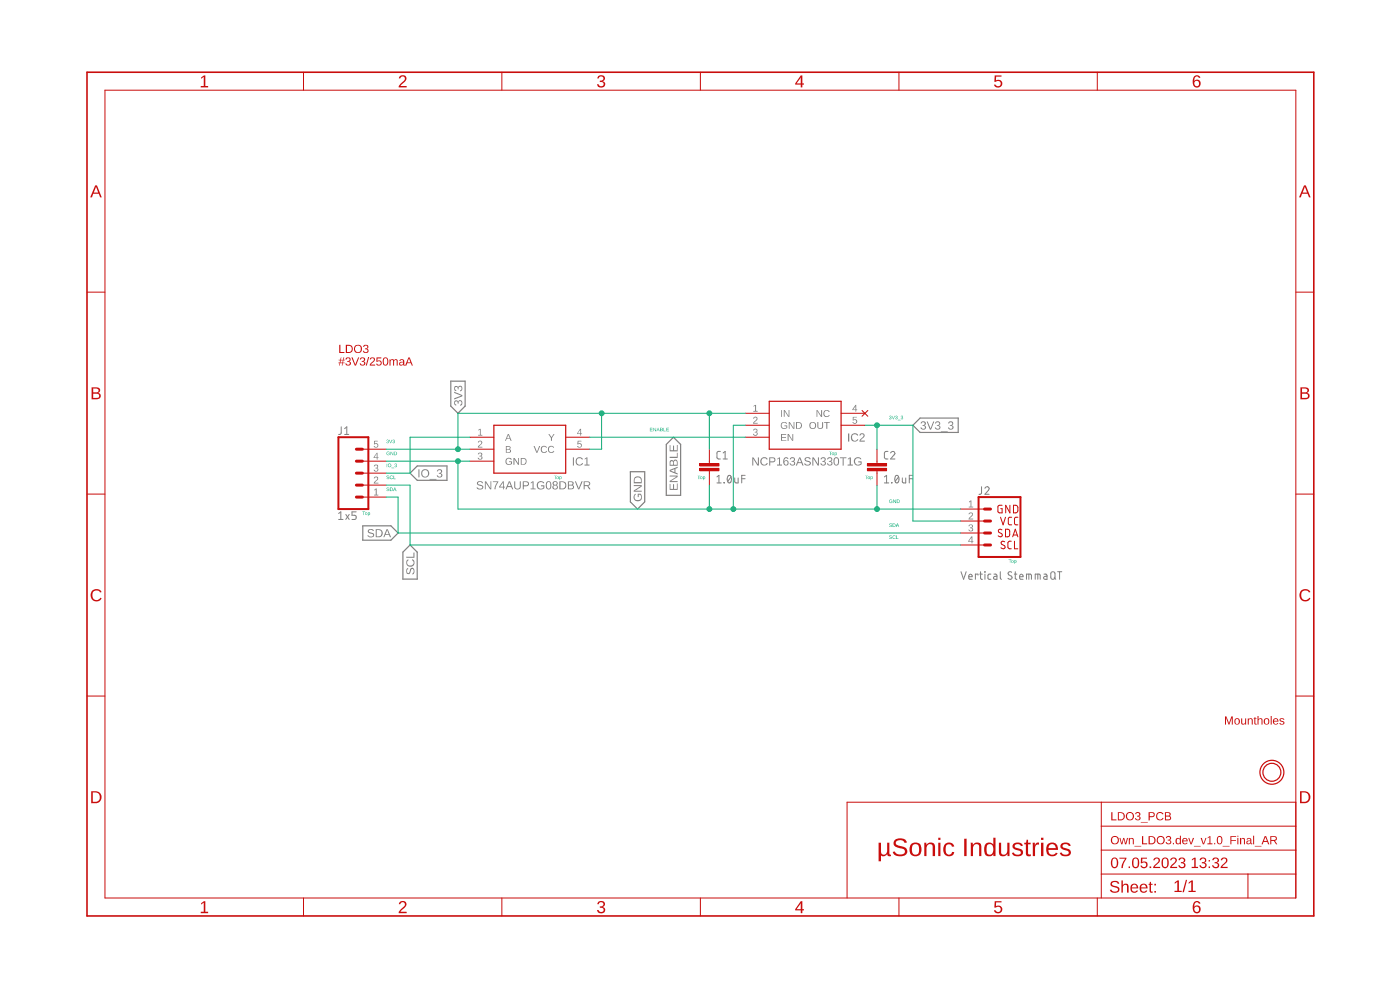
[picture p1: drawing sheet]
<?xml version="1.0" encoding="utf-8"?>
<!DOCTYPE eagle SYSTEM "eagle.dtd">
<!--
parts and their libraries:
microbuilder: This work is placed in the public domain, and may be freely used for commercial and non-commercial work with the following conditions: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
SparkFun-Connectors2: Licensing: Creative Commons ShareAlike 4.0 International - https://creativecommons.org/licenses/by-sa/4.0
-->
<eagle version="9.6.2">
<drawing>
<settings>
<setting alwaysvectorfont="no"/>
<setting verticaltext="up"/>
</settings>
<grid distance="0.1" unitdist="inch" unit="inch" style="lines" multiple="1" display="no" altdistance="0.01" altunitdist="inch" altunit="inch"/>
<schematic xreflabel="%F%N/%S.%C%R" xrefpart="/%S.%C%R">
<libraries>
<library name="microbuilder">
<symbols>
<symbol name="MOUNTINGHOLE">
<circle x="0" y="0" radius="2.54" width="0.254" layer="94"/>
<circle x="0" y="0" radius="1.905" width="0.254" layer="94"/>
</symbol>
</symbols>
<devicesets>
<deviceset name="MOUNTINGHOLE">
<gates>
<gate name="G$1" symbol="MOUNTINGHOLE" x="0" y="0"/>
</gates>
<devices>
<device name="3.0" package="MOUNTINGHOLE_3.0_PLATED">
<technologies>
<technology name="">
<attribute name="BOM" value="EXCLUDE" constant="no"/>
</technology>
</technologies>
</device>
<device name="1.0" package="MOUNTINGHOLE_1.0_PLATED">
<technologies>
<technology name="">
<attribute name="BOM" value="EXCLUDE" constant="no"/>
</technology>
</technologies>
</device>
<device name="2.0" package="MOUNTINGHOLE_2.0_PLATED">
<technologies>
<technology name="">
<attribute name="BOM" value="EXCLUDE" constant="no"/>
</technology>
</technologies>
</device>
<device name="3.0THIN" package="MOUNTINGHOLE_3.0_PLATEDTHIN">
<technologies>
<technology name="">
<attribute name="BOM" value="EXCLUDE" constant="no"/>
</technology>
</technologies>
</device>
<device name="2.5" package="MOUNTINGHOLE_2.5_PLATED">
<technologies>
<technology name="">
<attribute name="BOM" value="EXCLUDE" constant="no"/>
</technology>
</technologies>
</device>
<device name="2.5_THICK" package="MOUNTINGHOLE_2.5_PLATED_THICK">
<technologies>
<technology name="">
<attribute name="BOM" value="EXCLUDE" constant="no"/>
</technology>
</technologies>
</device>
<device name="" package="MOUNTINGHOLE_3.0_PLATED_VIAS">
<technologies>
<technology name="">
<attribute name="BOM" value="EXCLUDE" constant="no"/>
</technology>
</technologies>
</device>
<device name="3.0SQUARE" package="MOUNTINGHOLE_3.0_PLATED_SQUAREVIAS">
<technologies>
<technology name="">
<attribute name="BOM" value="EXCLUDE" constant="no"/>
</technology>
</technologies>
</device>
<device name="2.5_NPH" package="MOUNTINGHOLE_2.5_NPH">
<technologies>
<technology name=""/>
</technologies>
</device>
<device name="3.0_NPH" package="MOUNTINGHOLE_3.0_NPH">
<technologies>
<technology name=""/>
</technologies>
</device>
</devices>
</deviceset>
</devicesets>
</library>
<library name="frames">
<symbols>
<symbol name="A4L-LOC">
<wire x1="256.54" y1="3.81" x2="256.54" y2="8.89" width="0.1016" layer="94"/>
<wire x1="256.54" y1="8.89" x2="256.54" y2="13.97" width="0.1016" layer="94"/>
<wire x1="256.54" y1="13.97" x2="256.54" y2="19.05" width="0.1016" layer="94"/>
<wire x1="256.54" y1="19.05" x2="256.54" y2="24.13" width="0.1016" layer="94"/>
<wire x1="161.29" y1="3.81" x2="161.29" y2="24.13" width="0.1016" layer="94"/>
<wire x1="161.29" y1="24.13" x2="215.265" y2="24.13" width="0.1016" layer="94"/>
<wire x1="215.265" y1="24.13" x2="256.54" y2="24.13" width="0.1016" layer="94"/>
<wire x1="246.38" y1="3.81" x2="246.38" y2="8.89" width="0.1016" layer="94"/>
<wire x1="246.38" y1="8.89" x2="256.54" y2="8.89" width="0.1016" layer="94"/>
<wire x1="246.38" y1="8.89" x2="215.265" y2="8.89" width="0.1016" layer="94"/>
<wire x1="215.265" y1="8.89" x2="215.265" y2="3.81" width="0.1016" layer="94"/>
<wire x1="215.265" y1="8.89" x2="215.265" y2="13.97" width="0.1016" layer="94"/>
<wire x1="215.265" y1="13.97" x2="256.54" y2="13.97" width="0.1016" layer="94"/>
<wire x1="215.265" y1="13.97" x2="215.265" y2="19.05" width="0.1016" layer="94"/>
<wire x1="215.265" y1="19.05" x2="256.54" y2="19.05" width="0.1016" layer="94"/>
<wire x1="215.265" y1="19.05" x2="215.265" y2="24.13" width="0.1016" layer="94"/>
<text x="217.17" y="15.24" size="2.54" layer="94">&gt;DRAWING_NAME</text>
<text x="217.17" y="10.16" size="2.286" layer="94">&gt;LAST_DATE_TIME</text>
<text x="230.505" y="5.08" size="2.54" layer="94">&gt;SHEET</text>
<text x="216.916" y="4.953" size="2.54" layer="94">Sheet:</text>
<frame x1="0" y1="0" x2="260.35" y2="179.07" columns="6" rows="4" layer="94"/>
</symbol>
</symbols>
<devicesets>
<deviceset name="A4L-LOC" prefix="FRAME" uservalue="yes">
<gates>
<gate name="G$1" symbol="A4L-LOC" x="0" y="0"/>
</gates>
<devices>
<device name="">
<technologies>
<technology name=""/>
</technologies>
</device>
</devices>
</deviceset>
</devicesets>
</library>
<library name="SparkFun-Connectors2">
<symbols>
<symbol name="I2C_STANDARD">
<wire x1="3.81" y1="-5.08" x2="-5.08" y2="-5.08" width="0.4064" layer="94"/>
<wire x1="1.27" y1="2.54" x2="2.54" y2="2.54" width="0.6096" layer="94"/>
<wire x1="1.27" y1="0" x2="2.54" y2="0" width="0.6096" layer="94"/>
<wire x1="1.27" y1="-2.54" x2="2.54" y2="-2.54" width="0.6096" layer="94"/>
<wire x1="-5.08" y1="7.62" x2="-5.08" y2="-5.08" width="0.4064" layer="94"/>
<wire x1="3.81" y1="-5.08" x2="3.81" y2="7.62" width="0.4064" layer="94"/>
<wire x1="-5.08" y1="7.62" x2="3.81" y2="7.62" width="0.4064" layer="94"/>
<wire x1="1.27" y1="5.08" x2="2.54" y2="5.08" width="0.6096" layer="94"/>
<text x="-5.08" y="-5.334" size="1.778" layer="96" font="vector" align="top-left">&gt;VALUE</text>
<text x="-5.08" y="7.874" size="1.778" layer="95" font="vector">&gt;NAME</text>
<pin name="1" x="7.62" y="-2.54" visible="pad" length="middle" direction="pwr" swaplevel="1" rot="R180"/>
<pin name="2" x="7.62" y="0" visible="pad" length="middle" direction="pwr" swaplevel="1" rot="R180"/>
<pin name="3" x="7.62" y="2.54" visible="pad" length="middle" direction="pas" swaplevel="1" rot="R180"/>
<pin name="4" x="7.62" y="5.08" visible="pad" length="middle" direction="pas" swaplevel="1" rot="R180"/>
<text x="-4.572" y="2.54" size="1.778" layer="94" font="vector" align="center-left">SDA</text>
<text x="-4.572" y="0" size="1.778" layer="94" font="vector" align="center-left">VCC</text>
<text x="-4.572" y="-2.54" size="1.778" layer="94" font="vector" align="center-left">GND</text>
<text x="-4.572" y="5.08" size="1.778" layer="94" font="vector" align="center-left">SCL</text>
</symbol>
<symbol name="CONN_05">
<wire x1="3.81" y1="-7.62" x2="-2.54" y2="-7.62" width="0.4064" layer="94"/>
<wire x1="1.27" y1="0" x2="2.54" y2="0" width="0.6096" layer="94"/>
<wire x1="1.27" y1="-2.54" x2="2.54" y2="-2.54" width="0.6096" layer="94"/>
<wire x1="1.27" y1="-5.08" x2="2.54" y2="-5.08" width="0.6096" layer="94"/>
<wire x1="-2.54" y1="7.62" x2="-2.54" y2="-7.62" width="0.4064" layer="94"/>
<wire x1="3.81" y1="-7.62" x2="3.81" y2="7.62" width="0.4064" layer="94"/>
<wire x1="-2.54" y1="7.62" x2="3.81" y2="7.62" width="0.4064" layer="94"/>
<wire x1="1.27" y1="5.08" x2="2.54" y2="5.08" width="0.6096" layer="94"/>
<wire x1="1.27" y1="2.54" x2="2.54" y2="2.54" width="0.6096" layer="94"/>
<text x="-2.54" y="-9.906" size="1.778" layer="96" font="vector">&gt;VALUE</text>
<text x="-2.54" y="8.128" size="1.778" layer="95" font="vector">&gt;NAME</text>
<pin name="1" x="7.62" y="-5.08" visible="pad" length="middle" direction="pas" swaplevel="1" rot="R180"/>
<pin name="2" x="7.62" y="-2.54" visible="pad" length="middle" direction="pas" swaplevel="1" rot="R180"/>
<pin name="3" x="7.62" y="0" visible="pad" length="middle" direction="pas" swaplevel="1" rot="R180"/>
<pin name="4" x="7.62" y="2.54" visible="pad" length="middle" direction="pas" swaplevel="1" rot="R180"/>
<pin name="5" x="7.62" y="5.08" visible="pad" length="middle" direction="pas" swaplevel="1" rot="R180"/>
</symbol>
</symbols>
<devicesets>
<deviceset name="QWIIC_CONNECTOR" prefix="J" uservalue="yes">
<gates>
<gate name="G$1" symbol="I2C_STANDARD" x="0" y="0"/>
</gates>
<devices>
<device name="JS-1MM" package="JST04_1MM_RA">
<connects>
<connect gate="G$1" pin="1" pad="1"/>
<connect gate="G$1" pin="2" pad="2"/>
<connect gate="G$1" pin="3" pad="3"/>
<connect gate="G$1" pin="4" pad="4"/>
</connects>
<technologies>
<technology name="">
<attribute name="PROD_ID" value="CONN-13694" constant="no"/>
<attribute name="VALUE" value="QWIIC_RIGHT_ANGLE" constant="no"/>
</technology>
</technologies>
</device>
<device name="SR" package="JST04_1MM_RA_STRESSRELIEF">
<connects>
<connect gate="G$1" pin="1" pad="1"/>
<connect gate="G$1" pin="2" pad="2"/>
<connect gate="G$1" pin="3" pad="3"/>
<connect gate="G$1" pin="4" pad="4"/>
</connects>
<technologies>
<technology name=""/>
</technologies>
</device>
<device name="OWN" package="JST04_1MM_VERT">
<connects>
<connect gate="G$1" pin="1" pad="1"/>
<connect gate="G$1" pin="2" pad="2"/>
<connect gate="G$1" pin="3" pad="3"/>
<connect gate="G$1" pin="4" pad="4"/>
</connects>
<technologies>
<technology name="">
<attribute name="PROD_ID" value="CONN-14483" constant="no"/>
<attribute name="VALUE" value="Vertical Qwiic Connector" constant="no"/>
</technology>
</technologies>
</device>
</devices>
</deviceset>
<deviceset name="CONN_05" prefix="J" uservalue="yes">
<gates>
<gate name="G$1" symbol="CONN_05" x="-2.54" y="0"/>
</gates>
<devices>
<device name="" package="1X05">
<connects>
<connect gate="G$1" pin="1" pad="1"/>
<connect gate="G$1" pin="2" pad="2"/>
<connect gate="G$1" pin="3" pad="3"/>
<connect gate="G$1" pin="4" pad="4"/>
<connect gate="G$1" pin="5" pad="5"/>
</connects>
<technologies>
<technology name=""/>
</technologies>
</device>
<device name="1.27MM" package="1X05_1.27MM">
<connects>
<connect gate="G$1" pin="1" pad="1"/>
<connect gate="G$1" pin="2" pad="2"/>
<connect gate="G$1" pin="3" pad="3"/>
<connect gate="G$1" pin="4" pad="4"/>
<connect gate="G$1" pin="5" pad="5"/>
</connects>
<technologies>
<technology name=""/>
</technologies>
</device>
<device name="LOCK" package="1X05_LOCK">
<connects>
<connect gate="G$1" pin="1" pad="1"/>
<connect gate="G$1" pin="2" pad="2"/>
<connect gate="G$1" pin="3" pad="3"/>
<connect gate="G$1" pin="4" pad="4"/>
<connect gate="G$1" pin="5" pad="5"/>
</connects>
<technologies>
<technology name=""/>
</technologies>
</device>
<device name="LOCK_LONGPADS" package="1X05_LOCK_LONGPADS">
<connects>
<connect gate="G$1" pin="1" pad="1"/>
<connect gate="G$1" pin="2" pad="2"/>
<connect gate="G$1" pin="3" pad="3"/>
<connect gate="G$1" pin="4" pad="4"/>
<connect gate="G$1" pin="5" pad="5"/>
</connects>
<technologies>
<technology name=""/>
</technologies>
</device>
<device name="PTH_LONGPADS" package="1X05_LONGPADS">
<connects>
<connect gate="G$1" pin="1" pad="1"/>
<connect gate="G$1" pin="2" pad="2"/>
<connect gate="G$1" pin="3" pad="3"/>
<connect gate="G$1" pin="4" pad="4"/>
<connect gate="G$1" pin="5" pad="5"/>
</connects>
<technologies>
<technology name=""/>
</technologies>
</device>
<device name="SMD" package="1X05_1MM">
<connects>
<connect gate="G$1" pin="1" pad="1"/>
<connect gate="G$1" pin="2" pad="2"/>
<connect gate="G$1" pin="3" pad="3"/>
<connect gate="G$1" pin="4" pad="4"/>
<connect gate="G$1" pin="5" pad="5"/>
</connects>
<technologies>
<technology name="">
<attribute name="PROD_ID" value="CONN-08528" constant="no"/>
<attribute name="SF_ID" value="GPS-08288" constant="no"/>
</technology>
</technologies>
</device>
<device name="SMD2" package="1X05_1MM_RA">
<connects>
<connect gate="G$1" pin="1" pad="1"/>
<connect gate="G$1" pin="2" pad="2"/>
<connect gate="G$1" pin="3" pad="3"/>
<connect gate="G$1" pin="4" pad="4"/>
<connect gate="G$1" pin="5" pad="5"/>
</connects>
<technologies>
<technology name=""/>
</technologies>
</device>
<device name="NO_SILK" package="1X05_NO_SILK">
<connects>
<connect gate="G$1" pin="1" pad="1"/>
<connect gate="G$1" pin="2" pad="2"/>
<connect gate="G$1" pin="3" pad="3"/>
<connect gate="G$1" pin="4" pad="4"/>
<connect gate="G$1" pin="5" pad="5"/>
</connects>
<technologies>
<technology name=""/>
</technologies>
</device>
<device name="JST" package="JST-5-PTH">
<connects>
<connect gate="G$1" pin="1" pad="1"/>
<connect gate="G$1" pin="2" pad="2"/>
<connect gate="G$1" pin="3" pad="3"/>
<connect gate="G$1" pin="4" pad="4"/>
<connect gate="G$1" pin="5" pad="5"/>
</connects>
<technologies>
<technology name="">
<attribute name="SF_ID" value="PRT-09917" constant="no"/>
</technology>
</technologies>
</device>
<device name="JST-VERT" package="JST-5-PTH-VERT">
<connects>
<connect gate="G$1" pin="1" pad="1"/>
<connect gate="G$1" pin="2" pad="2"/>
<connect gate="G$1" pin="3" pad="3"/>
<connect gate="G$1" pin="4" pad="4"/>
<connect gate="G$1" pin="5" pad="5"/>
</connects>
<technologies>
<technology name=""/>
</technologies>
</device>
<device name="SCREW" package="SCREWTERMINAL-3.5MM-5">
<connects>
<connect gate="G$1" pin="1" pad="1"/>
<connect gate="G$1" pin="2" pad="2"/>
<connect gate="G$1" pin="3" pad="3"/>
<connect gate="G$1" pin="4" pad="4"/>
<connect gate="G$1" pin="5" pad="5"/>
</connects>
<technologies>
<technology name="">
<attribute name="PROD_ID" value="Combine 8288+8399" constant="no"/>
</technology>
</technologies>
</device>
<device name="VERT_FEMALE_HEADER" package="1X05_SMD_VERTICAL_COMBO">
<connects>
<connect gate="G$1" pin="1" pad="1"/>
<connect gate="G$1" pin="2" pad="2"/>
<connect gate="G$1" pin="3" pad="3"/>
<connect gate="G$1" pin="4" pad="4"/>
<connect gate="G$1" pin="5" pad="5"/>
</connects>
<technologies>
<technology name="">
<attribute name="PROD_ID" value="CONN-15262" constant="no"/>
</technology>
</technologies>
</device>
</devices>
</deviceset>
</devicesets>
</library>
<library name="SparkFun-Capacitors">
<symbols>
<symbol name="CAP">
<wire x1="0" y1="2.54" x2="0" y2="2.032" width="0.1524" layer="94"/>
<wire x1="0" y1="0" x2="0" y2="0.508" width="0.1524" layer="94"/>
<text x="1.524" y="2.921" size="1.778" layer="95" font="vector">&gt;NAME</text>
<text x="1.524" y="-2.159" size="1.778" layer="96" font="vector">&gt;VALUE</text>
<rectangle x1="-2.032" y1="0.508" x2="2.032" y2="1.016" layer="94"/>
<rectangle x1="-2.032" y1="1.524" x2="2.032" y2="2.032" layer="94"/>
<pin name="1" x="0" y="5.08" visible="off" length="short" direction="pas" swaplevel="1" rot="R270"/>
<pin name="2" x="0" y="-2.54" visible="off" length="short" direction="pas" swaplevel="1" rot="R90"/>
</symbol>
</symbols>
<devicesets>
<deviceset name="1.0UF" prefix="C">
<gates>
<gate name="G$1" symbol="CAP" x="0" y="0"/>
</gates>
<devices>
<device name="-0603-16V-10%" package="0603">
<connects>
<connect gate="G$1" pin="1" pad="1"/>
<connect gate="G$1" pin="2" pad="2"/>
</connects>
<package3dinstances>
<package3dinstance package3d_urn="urn:adsk.eagle:package:37414/1"/>
</package3dinstances>
<technologies>
<technology name="">
<attribute name="PROD_ID" value="CAP-00868"/>
<attribute name="VALUE" value="1.0uF"/>
</technology>
</technologies>
</device>
<device name="-0402-16V-10%" package="0402">
<connects>
<connect gate="G$1" pin="1" pad="1"/>
<connect gate="G$1" pin="2" pad="2"/>
</connects>
<package3dinstances>
<package3dinstance package3d_urn="urn:adsk.eagle:package:37413/1"/>
</package3dinstances>
<technologies>
<technology name="">
<attribute name="PROD_ID" value="CAP-12417"/>
<attribute name="VALUE" value="1.0uF"/>
</technology>
</technologies>
</device>
<device name="-0805-25V-(+80/-20%)" package="0805">
<connects>
<connect gate="G$1" pin="1" pad="1"/>
<connect gate="G$1" pin="2" pad="2"/>
</connects>
<package3dinstances>
<package3dinstance package3d_urn="urn:adsk.eagle:package:37429/1"/>
</package3dinstances>
<technologies>
<technology name="">
<attribute name="PROD_ID" value="CAP-11625"/>
<attribute name="VALUE" value="1.0uF"/>
</technology>
</technologies>
</device>
<device name="-1206-50V-10%" package="1206">
<connects>
<connect gate="G$1" pin="1" pad="1"/>
<connect gate="G$1" pin="2" pad="2"/>
</connects>
<package3dinstances>
<package3dinstance package3d_urn="urn:adsk.eagle:package:37426/1"/>
</package3dinstances>
<technologies>
<technology name="">
<attribute name="PROD_ID" value="CAP-09822"/>
<attribute name="VALUE" value="1.0uF"/>
</technology>
</technologies>
</device>
<device name="-0805-25V-10%" package="0805">
<connects>
<connect gate="G$1" pin="1" pad="1"/>
<connect gate="G$1" pin="2" pad="2"/>
</connects>
<package3dinstances>
<package3dinstance package3d_urn="urn:adsk.eagle:package:37429/1"/>
</package3dinstances>
<technologies>
<technology name="">
<attribute name="PROD_ID" value="CAP-08064"/>
<attribute name="VALUE" value="1.0uF"/>
</technology>
</technologies>
</device>
</devices>
</deviceset>
</devicesets>
</library>
<library name="NCP163ASN330T1G">
<symbols>
<symbol name="NCP163ASN330T1G">
<wire x1="5.08" y1="2.54" x2="20.32" y2="2.54" width="0.254" layer="94"/>
<wire x1="20.32" y1="-7.62" x2="20.32" y2="2.54" width="0.254" layer="94"/>
<wire x1="20.32" y1="-7.62" x2="5.08" y2="-7.62" width="0.254" layer="94"/>
<wire x1="5.08" y1="2.54" x2="5.08" y2="-7.62" width="0.254" layer="94"/>
<text x="21.59" y="7.62" size="1.778" layer="95" align="center-left">&gt;NAME</text>
<text x="21.59" y="5.08" size="1.778" layer="96" align="center-left">&gt;VALUE</text>
<pin name="IN" x="0" y="0" length="middle"/>
<pin name="GND" x="0" y="-2.54" length="middle"/>
<pin name="EN" x="0" y="-5.08" length="middle"/>
<pin name="NC" x="25.4" y="0" length="middle" direction="nc" rot="R180"/>
<pin name="OUT" x="25.4" y="-2.54" length="middle" rot="R180"/>
</symbol>
</symbols>
<devicesets>
<deviceset name="NCP163ASN330T1G" prefix="IC">
<gates>
<gate name="G$1" symbol="NCP163ASN330T1G" x="0" y="0"/>
</gates>
<devices>
<device name="" package="SOT95P280X145-5N">
<connects>
<connect gate="G$1" pin="EN" pad="3"/>
<connect gate="G$1" pin="GND" pad="2"/>
<connect gate="G$1" pin="IN" pad="1"/>
<connect gate="G$1" pin="NC" pad="4"/>
<connect gate="G$1" pin="OUT" pad="5"/>
</connects>
<technologies>
<technology name="">
<attribute name="ARROW_PART_NUMBER" value="NCP163ASN330T1G" constant="no"/>
<attribute name="ARROW_PRICE-STOCK" value="https://www.arrow.com/en/products/ncp163asn330t1g/on-semiconductor?region=nac" constant="no"/>
<attribute name="DESCRIPTION" value="ON SEMICONDUCTOR - NCP163ASN330T1G - Fixed LDO Voltage Regulator, 2.2V to 5.5V, 105mV drop, 3.3V/250mA out, SOT-23-5" constant="no"/>
<attribute name="HEIGHT" value="1.45mm" constant="no"/>
<attribute name="MANUFACTURER_NAME" value="onsemi" constant="no"/>
<attribute name="MANUFACTURER_PART_NUMBER" value="NCP163ASN330T1G" constant="no"/>
<attribute name="MOUSER_PART_NUMBER" value="863-NCP163ASN330T1G" constant="no"/>
<attribute name="MOUSER_PRICE-STOCK" value="https://www.mouser.co.uk/ProductDetail/onsemi/NCP163ASN330T1G?qs=vLWxofP3U2ykJIQb1%252BPKcA%3D%3D" constant="no"/>
</technology>
</technologies>
</device>
</devices>
</deviceset>
</devicesets>
</library>
<library name="SN74AUP1G08DBVR">
<symbols>
<symbol name="SN74AUP1G08DBVR">
<wire x1="5.08" y1="2.54" x2="20.32" y2="2.54" width="0.254" layer="94"/>
<wire x1="20.32" y1="-7.62" x2="20.32" y2="2.54" width="0.254" layer="94"/>
<wire x1="20.32" y1="-7.62" x2="5.08" y2="-7.62" width="0.254" layer="94"/>
<wire x1="5.08" y1="2.54" x2="5.08" y2="-7.62" width="0.254" layer="94"/>
<text x="21.59" y="7.62" size="1.778" layer="95" align="center-left">&gt;NAME</text>
<text x="21.59" y="5.08" size="1.778" layer="96" align="center-left">&gt;VALUE</text>
<pin name="A" x="0" y="0" length="middle"/>
<pin name="B" x="0" y="-2.54" length="middle"/>
<pin name="GND" x="0" y="-5.08" length="middle"/>
<pin name="Y" x="25.4" y="0" length="middle" rot="R180"/>
<pin name="VCC" x="25.4" y="-2.54" length="middle" rot="R180"/>
</symbol>
</symbols>
<devicesets>
<deviceset name="SN74AUP1G08DBVR" prefix="IC">
<gates>
<gate name="G$1" symbol="SN74AUP1G08DBVR" x="0" y="0"/>
</gates>
<devices>
<device name="" package="SOT95P280X145-5N">
<connects>
<connect gate="G$1" pin="A" pad="1"/>
<connect gate="G$1" pin="B" pad="2"/>
<connect gate="G$1" pin="GND" pad="3"/>
<connect gate="G$1" pin="VCC" pad="5"/>
<connect gate="G$1" pin="Y" pad="4"/>
</connects>
<technologies>
<technology name="">
<attribute name="ARROW_PART_NUMBER" value="SN74AUP1G08DBVR" constant="no"/>
<attribute name="ARROW_PRICE-STOCK" value="https://www.arrow.com/en/products/sn74aup1g08dbvr/texas-instruments?region=nac" constant="no"/>
<attribute name="DESCRIPTION" value="Low-Power Single 2-Input Positive-AND Gate" constant="no"/>
<attribute name="HEIGHT" value="1.45mm" constant="no"/>
<attribute name="MANUFACTURER_NAME" value="Texas Instruments" constant="no"/>
<attribute name="MANUFACTURER_PART_NUMBER" value="SN74AUP1G08DBVR" constant="no"/>
<attribute name="MOUSER_PART_NUMBER" value="595-SN74AUP1G08DBVR" constant="no"/>
<attribute name="MOUSER_PRICE-STOCK" value="https://www.mouser.co.uk/ProductDetail/Texas-Instruments/SN74AUP1G08DBVR?qs=iO7mgM19OaaX3OxsHkQOcg%3D%3D" constant="no"/>
</technology>
</technologies>
</device>
</devices>
</deviceset>
</devicesets>
</library>
</libraries>
<attributes>
<attribute name="COMPANY" value="ADAFRUIT INDUSTRIES"/>
<attribute name="DRAWN" value="KTOWN"/>
<attribute name="REV" value="A"/>
<attribute name="YEAR" value="2019"/>
</attributes>
<variantdefs>
</variantdefs>
<classes>
<class number="0" name="default" width="0.25" drill="0">
</class>
</classes>
<parts>
<part name="U$1" library="microbuilder" deviceset="MOUNTINGHOLE" device="2.5"/>
<part name="FRAME1" library="frames" deviceset="A4L-LOC" device=""/>
<part name="C1" library="SparkFun-Capacitors" deviceset="1.0UF" device="-0805-25V-10%" package3d_urn="urn:adsk.eagle:package:37429/1" value="1.0uF"/>
<part name="C2" library="SparkFun-Capacitors" deviceset="1.0UF" device="-0805-25V-10%" package3d_urn="urn:adsk.eagle:package:37429/1" value="1.0uF"/>
<part name="IC2" library="NCP163ASN330T1G" deviceset="NCP163ASN330T1G" device=""/>
<part name="J2" library="SparkFun-Connectors2" deviceset="QWIIC_CONNECTOR" device="OWN" value="Vertical StemmaQT"/>
<part name="J1" library="SparkFun-Connectors2" deviceset="CONN_05" device="NO_SILK" value="1x5"/>
<part name="IC1" library="SN74AUP1G08DBVR" deviceset="SN74AUP1G08DBVR" device=""/>
</parts>
<sheets>
<sheet>
<plain>
<text x="167.64" y="12.7" size="3.81" layer="94">µSonic Industries</text>
<text x="217.17" y="20.32" size="1.778" layer="94">LDO3_PCB</text>
<text x="53.34" y="116.84" size="1.778" layer="94">LDO3
#3V3/250maA</text>
<text x="195.58" y="74.93" size="0.762" layer="91">Top</text>
<text x="241.3" y="40.64" size="1.778" layer="94">Mountholes</text>
<text x="119.38" y="102.87" size="0.762" layer="91">ENABLE</text>
<text x="170.18" y="105.41" size="0.762" layer="91">3V3_3</text>
<text x="170.18" y="87.63" size="0.762" layer="91">GND</text>
<text x="63.5" y="92.71" size="0.762" layer="91">SCL</text>
<text x="63.5" y="90.17" size="0.762" layer="91">SDA</text>
<text x="170.18" y="82.55" size="0.762" layer="91">SDA</text>
<text x="170.18" y="80.01" size="0.762" layer="91">SCL</text>
<text x="63.5" y="100.33" size="0.762" layer="91">3V3</text>
<text x="63.5" y="97.79" size="0.762" layer="91">GND</text>
<text x="63.5" y="95.25" size="0.762" layer="91">IO_3</text>
<text x="58.42" y="85.09" size="0.762" layer="91">Top</text>
<text x="99.06" y="92.71" size="0.762" layer="91">Top</text>
<text x="157.48" y="97.79" size="0.762" layer="91">Top</text>
<text x="165.1" y="92.71" size="0.762" layer="91">Top</text>
<text x="129.54" y="92.71" size="0.762" layer="91">Top</text>
</plain>
<instances>
<instance part="U$1" gate="G$1" x="251.46" y="30.48" smashed="yes"/>
<instance part="FRAME1" gate="G$1" x="0" y="0" smashed="yes">
<attribute name="DRAWING_NAME" x="217.17" y="15.24" size="1.778" layer="94"/>
<attribute name="LAST_DATE_TIME" x="217.17" y="10.16" size="2.286" layer="94"/>
<attribute name="SHEET" x="230.505" y="5.08" size="2.54" layer="94"/>
</instance>
<instance part="C1" gate="G$1" x="132.08" y="93.98" smashed="yes">
<attribute name="NAME" x="133.604" y="96.901" size="1.778" layer="95" font="vector"/>
<attribute name="VALUE" x="133.604" y="91.821" size="1.778" layer="96" font="vector"/>
</instance>
<instance part="C2" gate="G$1" x="167.64" y="93.98" smashed="yes">
<attribute name="NAME" x="169.164" y="96.901" size="1.778" layer="95" font="vector"/>
<attribute name="VALUE" x="169.164" y="91.821" size="1.778" layer="96" font="vector"/>
</instance>
<instance part="IC2" gate="G$1" x="139.7" y="106.68" smashed="yes">
<attribute name="NAME" x="161.29" y="101.6" size="1.778" layer="95" align="center-left"/>
<attribute name="VALUE" x="140.97" y="96.52" size="1.778" layer="96" align="center-left"/>
</instance>
<instance part="J2" gate="G$1" x="193.04" y="83.82" smashed="yes" rot="R180">
<attribute name="VALUE" x="185.42" y="71.374" size="1.778" layer="96" font="vector" rot="R180" align="top-right"/>
<attribute name="NAME" x="189.23" y="89.408" size="1.778" layer="95" font="vector" rot="R180" align="top-right"/>
</instance>
<instance part="J1" gate="G$1" x="55.88" y="93.98" smashed="yes">
<attribute name="VALUE" x="53.34" y="84.074" size="1.778" layer="96" font="vector"/>
<attribute name="NAME" x="53.34" y="102.108" size="1.778" layer="95" font="vector"/>
</instance>
<instance part="IC1" gate="G$1" x="81.28" y="101.6" smashed="yes">
<attribute name="NAME" x="102.87" y="96.52" size="1.778" layer="95" align="center-left"/>
<attribute name="VALUE" x="82.55" y="91.44" size="1.778" layer="96" align="center-left"/>
</instance>
</instances>
<busses>
</busses>
<nets>
<net name="IO_3" class="0">
<segment>
<pinref part="J1" gate="G$1" pin="3"/>
<wire x1="63.5" y1="93.98" x2="68.58" y2="93.98" width="0.1524" layer="91"/>
<wire x1="68.58" y1="93.98" x2="68.58" y2="101.6" width="0.1524" layer="91"/>
<label x="68.58" y="93.98" size="1.778" layer="95" xref="yes"/>
<pinref part="IC1" gate="G$1" pin="A"/>
<wire x1="81.28" y1="101.6" x2="68.58" y2="101.6" width="0.1524" layer="91"/>
</segment>
</net>
<net name="ENABLE" class="0">
<segment>
<pinref part="IC2" gate="G$1" pin="EN"/>
<wire x1="139.7" y1="101.6" x2="106.68" y2="101.6" width="0.1524" layer="91"/>
<label x="124.46" y="101.6" size="1.778" layer="95" rot="R270" xref="yes"/>
<pinref part="IC1" gate="G$1" pin="Y"/>
</segment>
</net>
<net name="GND" class="0">
<segment>
<wire x1="78.74" y1="86.36" x2="78.74" y2="96.52" width="0.1524" layer="91"/>
<pinref part="IC2" gate="G$1" pin="GND"/>
<wire x1="139.7" y1="104.14" x2="137.16" y2="104.14" width="0.1524" layer="91"/>
<wire x1="137.16" y1="104.14" x2="137.16" y2="86.36" width="0.1524" layer="91"/>
<wire x1="78.74" y1="86.36" x2="132.08" y2="86.36" width="0.1524" layer="91"/>
<pinref part="C1" gate="G$1" pin="2"/>
<wire x1="132.08" y1="86.36" x2="137.16" y2="86.36" width="0.1524" layer="91"/>
<wire x1="132.08" y1="91.44" x2="132.08" y2="86.36" width="0.1524" layer="91"/>
<junction x="132.08" y="86.36"/>
<wire x1="137.16" y1="86.36" x2="167.64" y2="86.36" width="0.1524" layer="91"/>
<junction x="137.16" y="86.36"/>
<pinref part="C2" gate="G$1" pin="2"/>
<wire x1="167.64" y1="91.44" x2="167.64" y2="86.36" width="0.1524" layer="91"/>
<junction x="167.64" y="86.36"/>
<pinref part="J2" gate="G$1" pin="1"/>
<wire x1="185.42" y1="86.36" x2="167.64" y2="86.36" width="0.1524" layer="91"/>
<pinref part="J1" gate="G$1" pin="4"/>
<wire x1="63.5" y1="96.52" x2="78.74" y2="96.52" width="0.1524" layer="91"/>
<label x="116.84" y="86.36" size="1.778" layer="95" rot="R90" xref="yes"/>
<pinref part="IC1" gate="G$1" pin="GND"/>
<wire x1="81.28" y1="96.52" x2="78.74" y2="96.52" width="0.1524" layer="91"/>
<junction x="78.74" y="96.52"/>
</segment>
</net>
<net name="3V3" class="0">
<segment>
<pinref part="IC2" gate="G$1" pin="IN"/>
<wire x1="139.7" y1="106.68" x2="132.08" y2="106.68" width="0.1524" layer="91"/>
<pinref part="C1" gate="G$1" pin="1"/>
<wire x1="132.08" y1="99.06" x2="132.08" y2="106.68" width="0.1524" layer="91"/>
<junction x="132.08" y="106.68"/>
<wire x1="106.68" y1="99.06" x2="109.22" y2="99.06" width="0.1524" layer="91"/>
<wire x1="109.22" y1="99.06" x2="109.22" y2="106.68" width="0.1524" layer="91"/>
<wire x1="109.22" y1="106.68" x2="78.74" y2="106.68" width="0.1524" layer="91"/>
<wire x1="132.08" y1="106.68" x2="109.22" y2="106.68" width="0.1524" layer="91"/>
<junction x="109.22" y="106.68"/>
<pinref part="J1" gate="G$1" pin="5"/>
<label x="78.74" y="106.68" size="1.778" layer="95" rot="R90" xref="yes"/>
<pinref part="IC1" gate="G$1" pin="VCC"/>
<pinref part="IC1" gate="G$1" pin="B"/>
<wire x1="81.28" y1="99.06" x2="78.74" y2="99.06" width="0.1524" layer="91"/>
<wire x1="78.74" y1="99.06" x2="63.5" y2="99.06" width="0.1524" layer="91"/>
<wire x1="78.74" y1="106.68" x2="78.74" y2="99.06" width="0.1524" layer="91"/>
<junction x="78.74" y="99.06"/>
</segment>
</net>
<net name="3V3_3" class="0">
<segment>
<pinref part="IC2" gate="G$1" pin="OUT"/>
<wire x1="165.1" y1="104.14" x2="167.64" y2="104.14" width="0.1524" layer="91"/>
<pinref part="C2" gate="G$1" pin="1"/>
<wire x1="167.64" y1="104.14" x2="175.26" y2="104.14" width="0.1524" layer="91"/>
<wire x1="167.64" y1="99.06" x2="167.64" y2="104.14" width="0.1524" layer="91"/>
<junction x="167.64" y="104.14"/>
<pinref part="J2" gate="G$1" pin="2"/>
<wire x1="185.42" y1="83.82" x2="175.26" y2="83.82" width="0.1524" layer="91"/>
<wire x1="175.26" y1="83.82" x2="175.26" y2="104.14" width="0.1524" layer="91"/>
<label x="175.26" y="104.14" size="1.778" layer="95" xref="yes"/>
</segment>
</net>
<net name="SDA" class="0">
<segment>
<pinref part="J2" gate="G$1" pin="3"/>
<wire x1="185.42" y1="81.28" x2="66.04" y2="81.28" width="0.1524" layer="91"/>
<pinref part="J1" gate="G$1" pin="1"/>
<wire x1="63.5" y1="88.9" x2="66.04" y2="88.9" width="0.1524" layer="91"/>
<wire x1="66.04" y1="88.9" x2="66.04" y2="81.28" width="0.1524" layer="91"/>
<label x="66.04" y="81.28" size="1.778" layer="95" rot="R180" xref="yes"/>
</segment>
</net>
<net name="SCL" class="0">
<segment>
<pinref part="J2" gate="G$1" pin="4"/>
<pinref part="J1" gate="G$1" pin="2"/>
<wire x1="63.5" y1="91.44" x2="68.58" y2="91.44" width="0.1524" layer="91"/>
<wire x1="68.58" y1="91.44" x2="68.58" y2="78.74" width="0.1524" layer="91"/>
<wire x1="68.58" y1="78.74" x2="185.42" y2="78.74" width="0.1524" layer="91"/>
<label x="68.58" y="78.74" size="1.778" layer="95" rot="R270" xref="yes"/>
</segment>
</net>
</nets>
</sheet>
</sheets>
</schematic>
</drawing>
<compatibility>
<note version="6.3" minversion="6.2.2" severity="warning">
Since Version 6.2.2 text objects can contain more than one line,
which will not be processed correctly with this version.
</note>
<note version="8.2" severity="warning">
Since Version 8.2, EAGLE supports online libraries. The ids
of those online libraries will not be understood (or retained)
with this version.
</note>
<note version="8.3" severity="warning">
Since Version 8.3, EAGLE supports URNs for individual library
assets (packages, symbols, and devices). The URNs of those assets
will not be understood (or retained) with this version.
</note>
<note version="8.3" severity="warning">
Since Version 8.3, EAGLE supports the association of 3D packages
with devices in libraries, schematics, and board files. Those 3D
packages will not be understood (or retained) with this version.
</note>
</compatibility>
</eagle>
